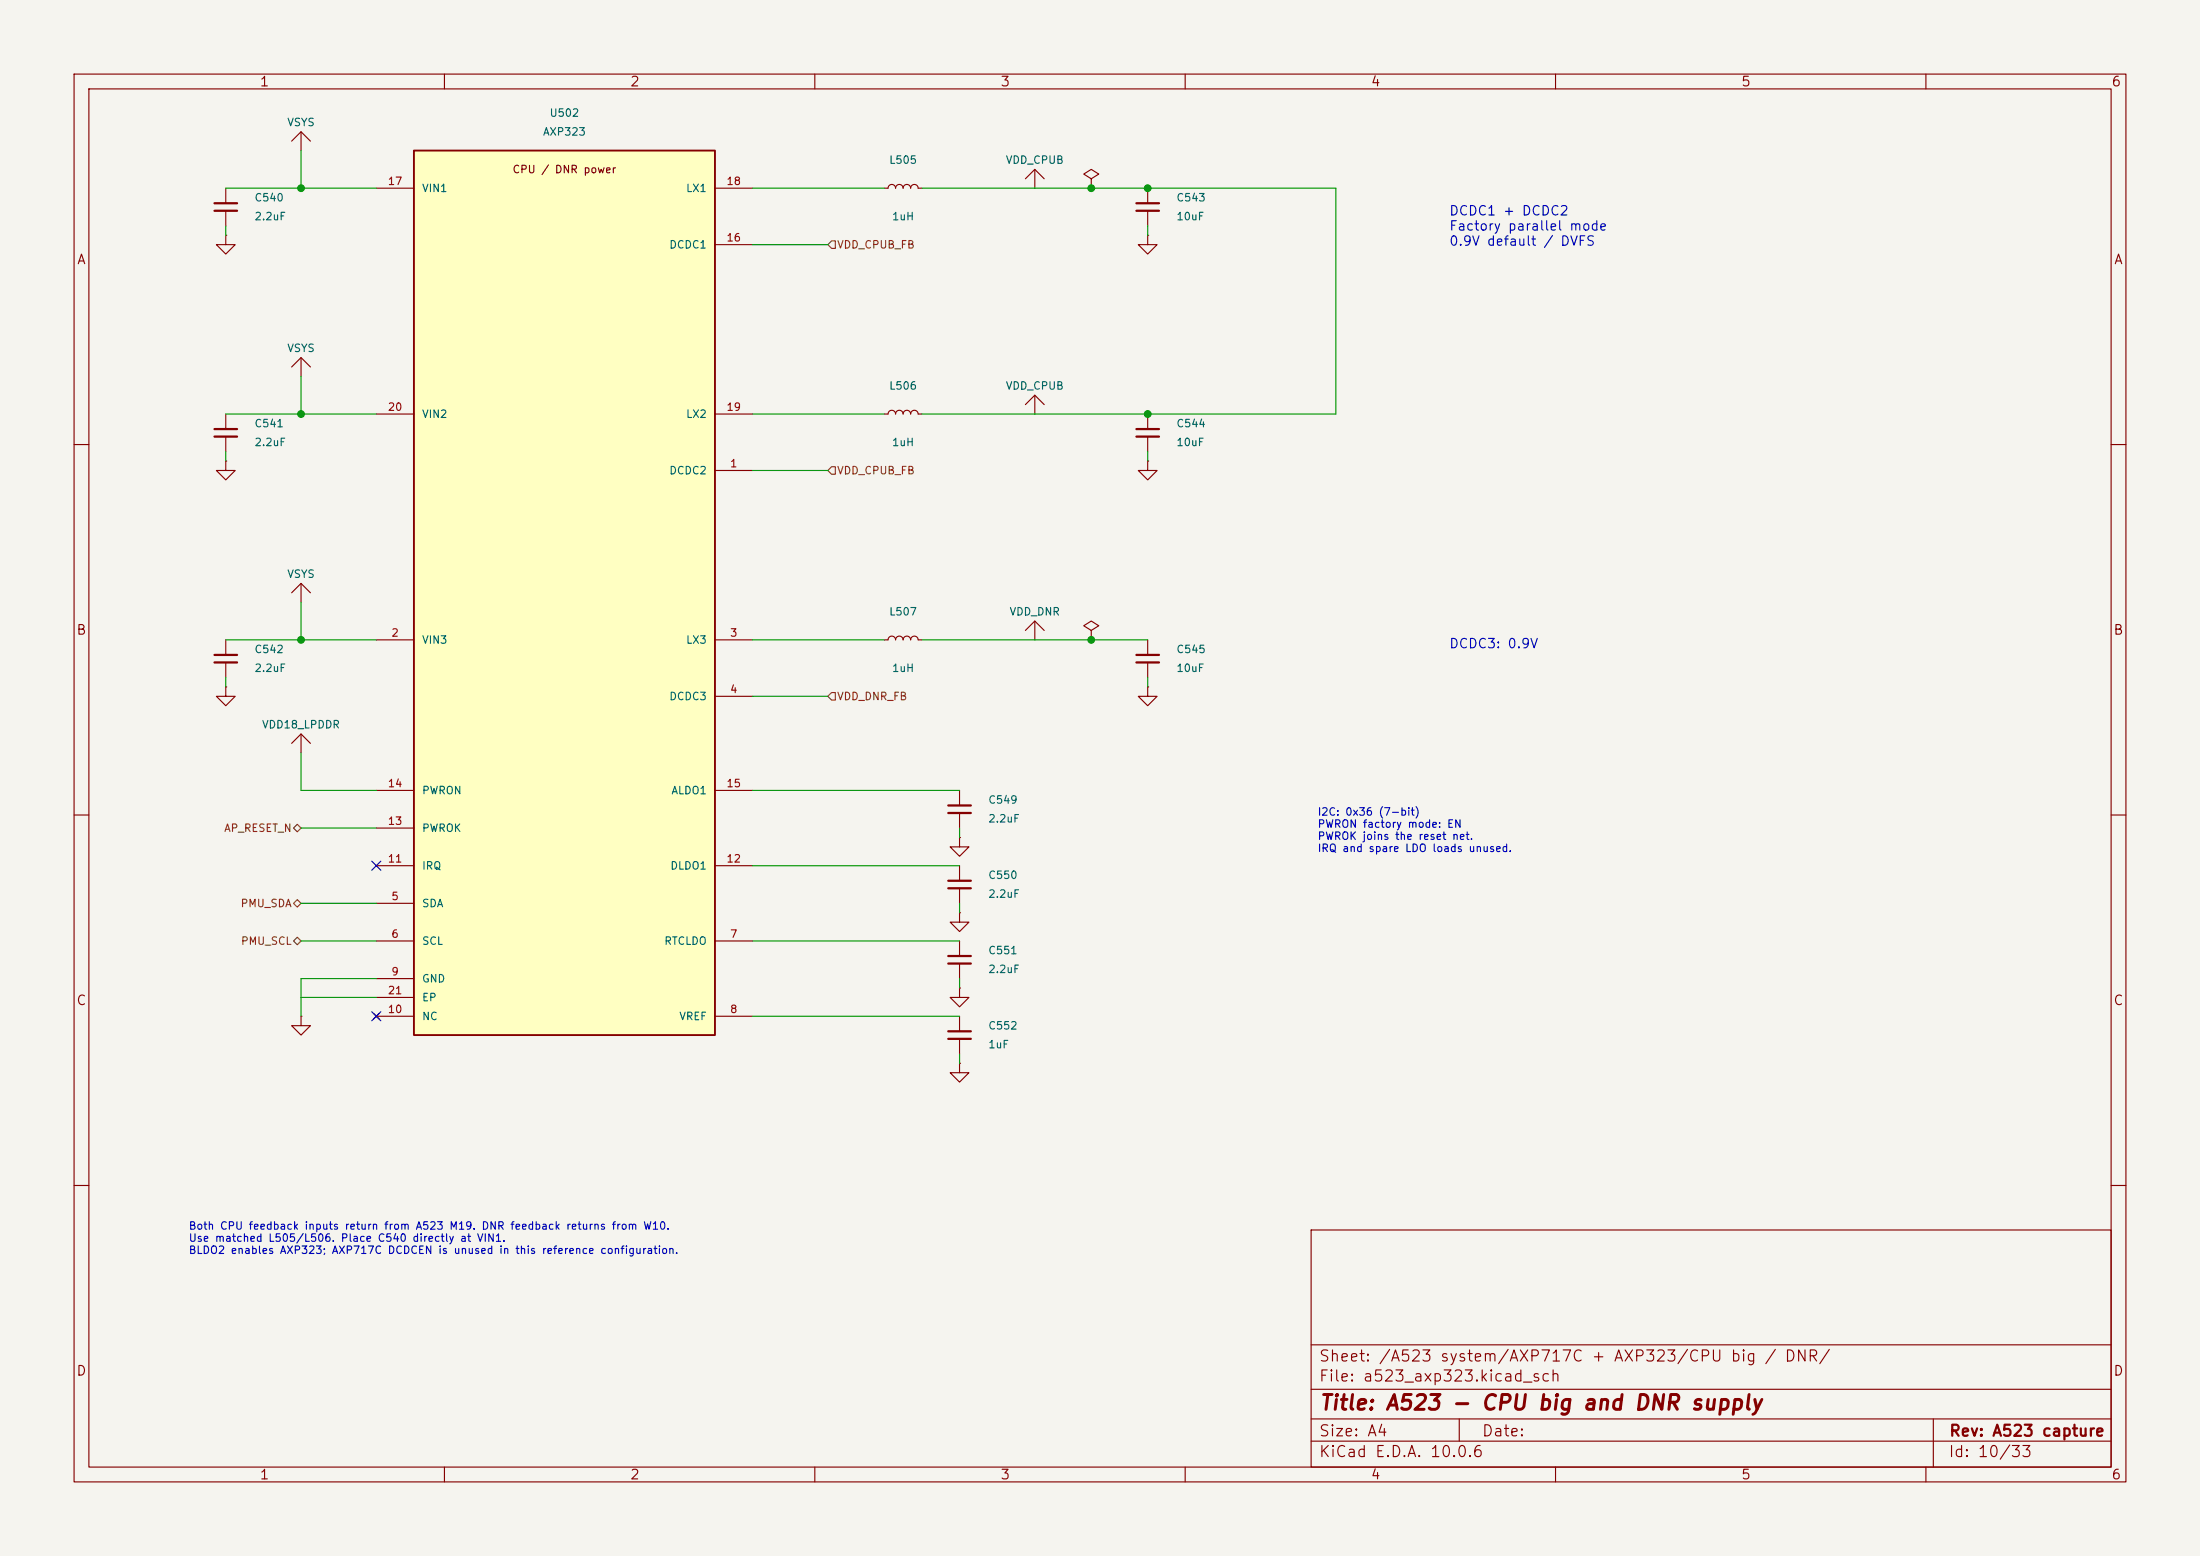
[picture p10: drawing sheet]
<svg xmlns="http://www.w3.org/2000/svg" width="297mm" height="210mm" viewBox="0 0 297 210" stroke-linecap="round" stroke-linejoin="round" font-family="sans-serif">
<path d="M0 0h297v210h-297z" fill="#f5f4ef" stroke="#f5f4ef" stroke-width=".14"/>
<g fill="none" stroke="#840000" stroke-width=".15">
<path d="M10 10h277v190h-277zM12 12h273v186h-273zM39.4 19.1l1.2-1.3 1.3 1.3M40.6 17.8v2.5M60 10v2M110 10v2M160 10v2M210 10v2M260 10v2M30.5 31.8v1.2h1.2l-1.2 1.3-1.3-1.3h1.3M30.5 31.8h.1M30.5 25.4v2"/>
<path d="M30.5 28.4v2.1M119.4 25.4h.5a.51 .51 0 0 1 .5-.5 .51 .51 0 0 1 .5 .5 .51 .51 0 0 1 .5-.5 .51 .51 0 0 1 .5 .5 .51 .51 0 0 1 .5-.5 .51 .51 0 0 1 .5 .5 .51 .51 0 0 1 .5-.5 .51 .51 0 0 1 .6 .5h.5M154.9 31.8v1.2h1.3l-1.3 1.3-1.2-1.3h1.2M154.9 31.8h.1M154.9 25.4v2M154.9 28.4v2.1M30.5 55.9v2M30.5 58.9v2.1M39.4 49.5l1.2-1.2 1.3 1.2M40.6 48.3v2.5M138.4 54.6l1.3-1.3 1.3 1.3M139.7 53.3v2.6"/>
<path d="M154.9 55.9v2M154.9 58.9v2.1M10 60h2M30.5 62.2v1.3h1.2l-1.2 1.3-1.3-1.3h1.3M30.5 62.2h.1M40.6 78.7v2.6M154.9 62.2v1.3h1.3l-1.3 1.3-1.2-1.3h1.2M154.9 62.2h.1M285 60h2M30.5 92.7v1.3h1.2l-1.2 1.3-1.3-1.3h1.3M30.5 92.7h.1M30.5 86.4v2"/>
<path d="M30.5 89.4v2M39.4 80l1.2-1.3 1.3 1.3M40.6 99.1v2.5M10 110h2M39.4 100.3l1.2-1.2 1.3 1.2M129.5 113v1.3h1.3l-1.3 1.3-1.2-1.3h1.2M129.5 113h.1M129.5 116.8v2.1M129.5 119.9v2M285 110h2M40.6 137.2v1.2h1.3l-1.3 1.3-1.2-1.3h1.2M40.6 137.2h.1"/>
<path d="M129.5 133.4v1.2h1.3l-1.3 1.3-1.2-1.3h1.2M129.5 133.4h.1M129.5 123.2v1.3h1.3l-1.3 1.2-1.2-1.2h1.2M129.5 123.2h.1M129.5 127v2M129.5 130v2.1M129.5 137.2v2M129.5 140.2v2M10 160h2M177 166h108v32h-108zM285 160h2M60 198v2"/>
<path d="M110 198v2M160 198v2M177 194.5h108M177 191.5h108M177 187.5h108M177 181.5h108M197 191.5v3M210 198v2M260 198v2M261 191.5v6.5"/>
</g>
<g fill="none" stroke="#840000" stroke-width=".3">
<path d="M29 27.4h3M29 28.4h3M153.4 27.4h3.1M153.4 28.4h3.1M29 57.9h3M29 58.9h3M153.4 57.9h3.1M153.4 58.9h3.1M29 88.4h3M29 89.4h3M128 118.9h3.1M128 119.9h3.1"/>
<path d="M128 139.2h3.1M128 129h3.1M128 130h3.1M128 140.2h3.1"/>
</g>
<path d="M55.9 20.3h40.6v119.4h-40.6z" fill="#ffffc2"/>
<path d="M55.9 20.3h40.6v119.4h-40.6z" fill="none" stroke="#840000" stroke-width=".25"/>
<g fill="none" stroke="#840000" stroke-width=".15">
<path d="M50.8 25.4h5.1M96.5 33h5.1M96.5 25.4h5.1M138.4 24.1l1.3-1.2 1.3 1.2M139.7 22.9v2.5M147.3 24.1l1-.6-1-.6-1 .6 1 .6v1.3M147.3 25.4h.1M50.8 55.9h5.1M96.5 55.9h5.1M119.4 55.9h.5a.51 .51 0 0 1 .5-.5 .51 .51 0 0 1 .5 .5 .51 .51 0 0 1 .5-.5 .51 .51 0 0 1 .5 .5 .51 .51 0 0 1 .5-.5 .51 .51 0 0 1 .5 .5 .51 .51 0 0 1 .5-.5 .51 .51 0 0 1 .6 .5h.5M96.5 63.5h5.1M50.8 86.4h5.1"/>
<path d="M96.5 86.4h5.1M96.5 94h5.1M119.4 86.4h.5a.51 .51 0 0 1 .5-.5 .51 .51 0 0 1 .5 .5 .51 .51 0 0 1 .5-.5 .51 .51 0 0 1 .5 .5 .51 .51 0 0 1 .5-.5 .51 .51 0 0 1 .5 .5 .51 .51 0 0 1 .5-.5 .51 .51 0 0 1 .6 .5h.5M138.4 85.1l1.3-1.3 1.3 1.3M139.7 83.8v2.6M147.3 85.1l1-.6-1-.7-1 .7 1 .6v1.3M147.3 86.4h.1M154.9 92.7v1.3h1.3l-1.3 1.3-1.2-1.3h1.2M154.9 92.7h.1M154.9 86.4v2M154.9 89.4v2M50.8 116.8h5.1"/>
<path d="M50.8 111.8h5.1M50.8 106.7h5.1M96.5 116.8h5.1M96.5 106.7h5.1M129.5 106.7v2M129.5 109.7v2.1M50.4 136.8l.8 .7M50.8 121.9h5.1M50.8 127h5.1M50.8 137.2h5.1M50.8 132.1h5.1M50.8 134.6h5.1"/>
<path d="M51.2 136.8l-.8 .7M96.5 127h5.1M96.5 137.2h5.1M129.5 143.5v1.3h1.3l-1.3 1.3-1.2-1.3h1.2M129.5 143.5h.1"/>
</g>
<path d="M153.4 88.4h3.1M153.4 89.4h3.1M128 108.7h3.1M128 109.7h3.1" fill="none" stroke="#840000" stroke-width=".3"/>
<path d="M112.3 32.5h.5v1h-.5l-.5-.5zM112.3 63h.5v1h-.5l-.5-.5zM111.8 94l.5-.5h.5v1h-.5zM39.6 111.8l.5-.5 .5 .5-.5 .5zM39.6 127l.5-.5 .5 .5-.5 .5zM39.6 121.9l.5-.5 .5 .5-.5 .5z" fill="none" stroke="#725600" stroke-width=".15"/>
<g fill="none" stroke="#009600" stroke-width=".15">
<path d="M30.5 30.5v1.3M30.5 25.4h20.3M40.6 20.3v5.1M101.6 25.4h17.8M101.6 33h10.2M124.5 25.4h55.8v30.5h-55.8M154.9 30.5v1.3M30.5 55.9h20.3M40.6 50.8v5.1M101.6 55.9h17.8M30.5 61v1.2M101.6 63.5h10.2"/>
<path d="M154.9 61v1.2M30.5 86.4h20.3M30.5 91.4v1.3M40.6 81.3v5.1M101.6 86.4h17.8M101.6 94h10.2M124.5 86.4h30.4M154.9 91.4v1.3M40.6 101.6v5.1h10.2M40.6 111.8h10.2M101.6 106.7h27.9M101.6 116.8h27.9"/>
<path d="M129.5 111.8v1.2M40.6 134.6h10.2M40.6 127h10.2M40.6 121.9h10.2M50.8 132.1h-10.2v5.1M101.6 137.2h27.9M101.6 127h27.9M129.5 121.9v1.3M129.5 132.1v1.3M129.5 142.2v1.3"/>
</g>
<path d="M50.2 116.2l1.2 1.2M51.4 116.2l-1.2 1.2M50.2 136.6l1.2 1.2M51.4 136.6l-1.2 1.2" fill="none" stroke="#000084" stroke-width=".15"/>
<g fill="#009600" stroke="#009600" stroke-width=".14">
<circle cx="147.3" cy="86.4" r=".46"/>
<circle cx="147.3" cy="25.4" r=".46"/>
<circle cx="154.9" cy="25.4" r=".46"/>
<circle cx="154.9" cy="55.9" r=".46"/>
<circle cx="40.6" cy="55.9" r=".46"/>
<circle cx="40.6" cy="25.4" r=".46"/>
<circle cx="40.6" cy="86.4" r=".46"/>
</g>
<text font-size="2" fill="#840000" x="178" y="190.8">Title: A523 - CPU big and DNR supply</text>
<g font-size="1.5" fill="#840000">
<text x="178" y="184.1">Sheet: /A523 system/AXP717C + AXP323/CPU big / DNR/</text>
<text x="178" y="186.8">File: a523_axp323.kicad_sch</text>
<text x="178" y="197">KiCad E.D.A. 10.0.6</text>
<text x="178" y="194.2">Size: A4</text>
<text x="200" y="194.2">Date:</text>
<text x="263" y="197">Id: 10/33</text>
<text x="263" y="194.2">Rev: A523 capture</text>
</g>
<g font-size="1.3" fill="#840000">
<text x="35" y="12">1</text>
<text x="85" y="12">2</text>
<text x="135" y="12">3</text>
<text x="185" y="12">4</text>
<text x="235" y="12">5</text>
<text x="285" y="12">6</text>
<text x="10.3" y="36">A</text>
<text x="285.3" y="36">A</text>
<text x="10.2" y="86">B</text>
<text x="285.2" y="86">B</text>
<text x="10.2" y="136">C</text>
<text x="285.2" y="136">C</text>
<text x="10.2" y="186">D</text>
<text x="285.2" y="186">D</text>
<text x="35" y="200">1</text>
<text x="85" y="200">2</text>
<text x="135" y="200">3</text>
<text x="185" y="200">4</text>
<text x="235" y="200">5</text>
<text x="285" y="200">6</text>
</g>
<g font-size="1.3" fill="#0000c2">
<text x="195.6" y="29.4">DCDC1 + DCDC2</text>
<text x="195.6" y="31.4">Factory parallel mode</text>
<text x="195.6" y="33.5">0.9V default / DVFS</text>
<text x="195.6" y="87.8">DCDC3: 0.9V</text>
</g>
<g font-size="1" fill="#006464">
<text x="38.7" y="17.3">VSYS</text>
<text x="74.1" y="16">U502</text>
<text x="73.2" y="18.5">AXP323</text>
<text x="120" y="22.4">L505</text>
<text x="135.7" y="22.4">VDD_CPUB</text>
<text x="34.3" y="27.4">C540</text>
<text x="34.3" y="30">2.2uF</text>
<text x="56.9" y="26.2">VIN1</text>
<text x="92.5" y="26.2">LX1</text>
<text x="120.3" y="30">1uH</text>
<text x="158.7" y="27.4">C543</text>
<text x="158.7" y="30">10uF</text>
<text x="90.3" y="33.8">DCDC1</text>
<text x="38.7" y="47.8">VSYS</text>
<text x="120" y="52.8">L506</text>
<text x="135.7" y="52.8">VDD_CPUB</text>
<text x="34.3" y="57.9">C541</text>
<text x="56.9" y="56.6">VIN2</text>
<text x="92.5" y="56.6">LX2</text>
<text x="158.7" y="57.9">C544</text>
<text x="34.3" y="60.5">2.2uF</text>
<text x="90.3" y="64.3">DCDC2</text>
<text x="120.3" y="60.5">1uH</text>
<text x="158.7" y="60.5">10uF</text>
<text x="38.7" y="78.2">VSYS</text>
<text x="120" y="83.3">L507</text>
<text x="136.2" y="83.3">VDD_DNR</text>
<text x="34.3" y="88.4">C542</text>
<text x="56.9" y="87.1">VIN3</text>
<text x="92.5" y="87.1">LX3</text>
<text x="158.7" y="88.4">C545</text>
<text x="34.3" y="90.9">2.2uF</text>
<text x="90.3" y="94.7">DCDC3</text>
<text x="120.3" y="90.9">1uH</text>
<text x="158.7" y="90.9">10uF</text>
<text x="35.3" y="98.6">VDD18_LPDDR</text>
<text x="56.9" y="107.4">PWRON</text>
<text x="90.6" y="107.4">ALDO1</text>
<text x="56.9" y="112.5">PWROK</text>
<text x="133.3" y="108.7">C549</text>
<text x="133.3" y="111.3">2.2uF</text>
<text x="56.9" y="117.6">IRQ</text>
<text x="90.4" y="117.6">DLDO1</text>
<text x="133.3" y="118.9">C550</text>
<text x="56.9" y="122.7">SDA</text>
<text x="133.3" y="121.4">2.2uF</text>
<text x="56.9" y="127.8">SCL</text>
<text x="89.6" y="127.8">RTCLDO</text>
<text x="133.3" y="129">C551</text>
<text x="133.3" y="131.6">2.2uF</text>
<text x="56.9" y="132.8">GND</text>
<text x="56.9" y="137.9">NC</text>
<text x="56.9" y="135.4">EP</text>
<text x="91.6" y="137.9">VREF</text>
<text x="133.3" y="139.2">C552</text>
<text x="133.3" y="141.7">1uF</text>
</g>
<text font-size="1" fill="#840000" x="69.1" y="23.6">CPU / DNR power</text>
<g font-size="1" fill="#a90000">
<text x="52.3" y="25.2">17</text>
<text x="98" y="25.2">18</text>
<text x="98" y="32.8">16</text>
<text x="52.3" y="55.7">20</text>
<text x="98" y="55.7">19</text>
<text x="98.5" y="63.3">1</text>
<text x="52.8" y="86.2">2</text>
<text x="98.5" y="86.2">3</text>
<text x="98.5" y="93.8">4</text>
<text x="52.3" y="106.5">14</text>
<text x="98" y="106.5">15</text>
<text x="52.3" y="111.6">13</text>
<text x="52.3" y="116.7">11</text>
<text x="98" y="116.7">12</text>
<text x="52.8" y="121.7">5</text>
<text x="52.8" y="126.8">6</text>
<text x="52.8" y="131.9">9</text>
<text x="98.5" y="126.8">7</text>
<text x="52.3" y="137">10</text>
<text x="52.3" y="134.4">21</text>
<text x="98.5" y="137">8</text>
</g>
<g font-size="1" fill="#725600">
<text x="112.9" y="33.8">VDD_CPUB_FB</text>
<text x="112.9" y="64.3">VDD_CPUB_FB</text>
<text x="112.9" y="94.7">VDD_DNR_FB</text>
<text x="30.2" y="112.5">AP_RESET_N</text>
<text x="32.4" y="122.7">PMU_SDA</text>
<text x="32.4" y="127.8">PMU_SCL</text>
</g>
<g font-size="1" fill="#0000c2">
<text x="177.8" y="110.3">I2C: 0x36 (7-bit)</text>
<text x="177.8" y="112">PWRON factory mode: EN</text>
<text x="177.8" y="113.6">PWROK joins the reset net.</text>
<text x="177.8" y="115.2">IRQ and spare LDO loads unused.</text>
<text x="25.4" y="166.2">Both CPU feedback inputs return from A523 M19. DNR feedback returns from W10.</text>
<text x="25.4" y="167.8">Use matched L505/L506. Place C540 directly at VIN1.</text>
<text x="25.4" y="169.5">BLDO2 enables AXP323; AXP717C DCDCEN is unused in this reference configuration.</text>
</g>
</svg>
